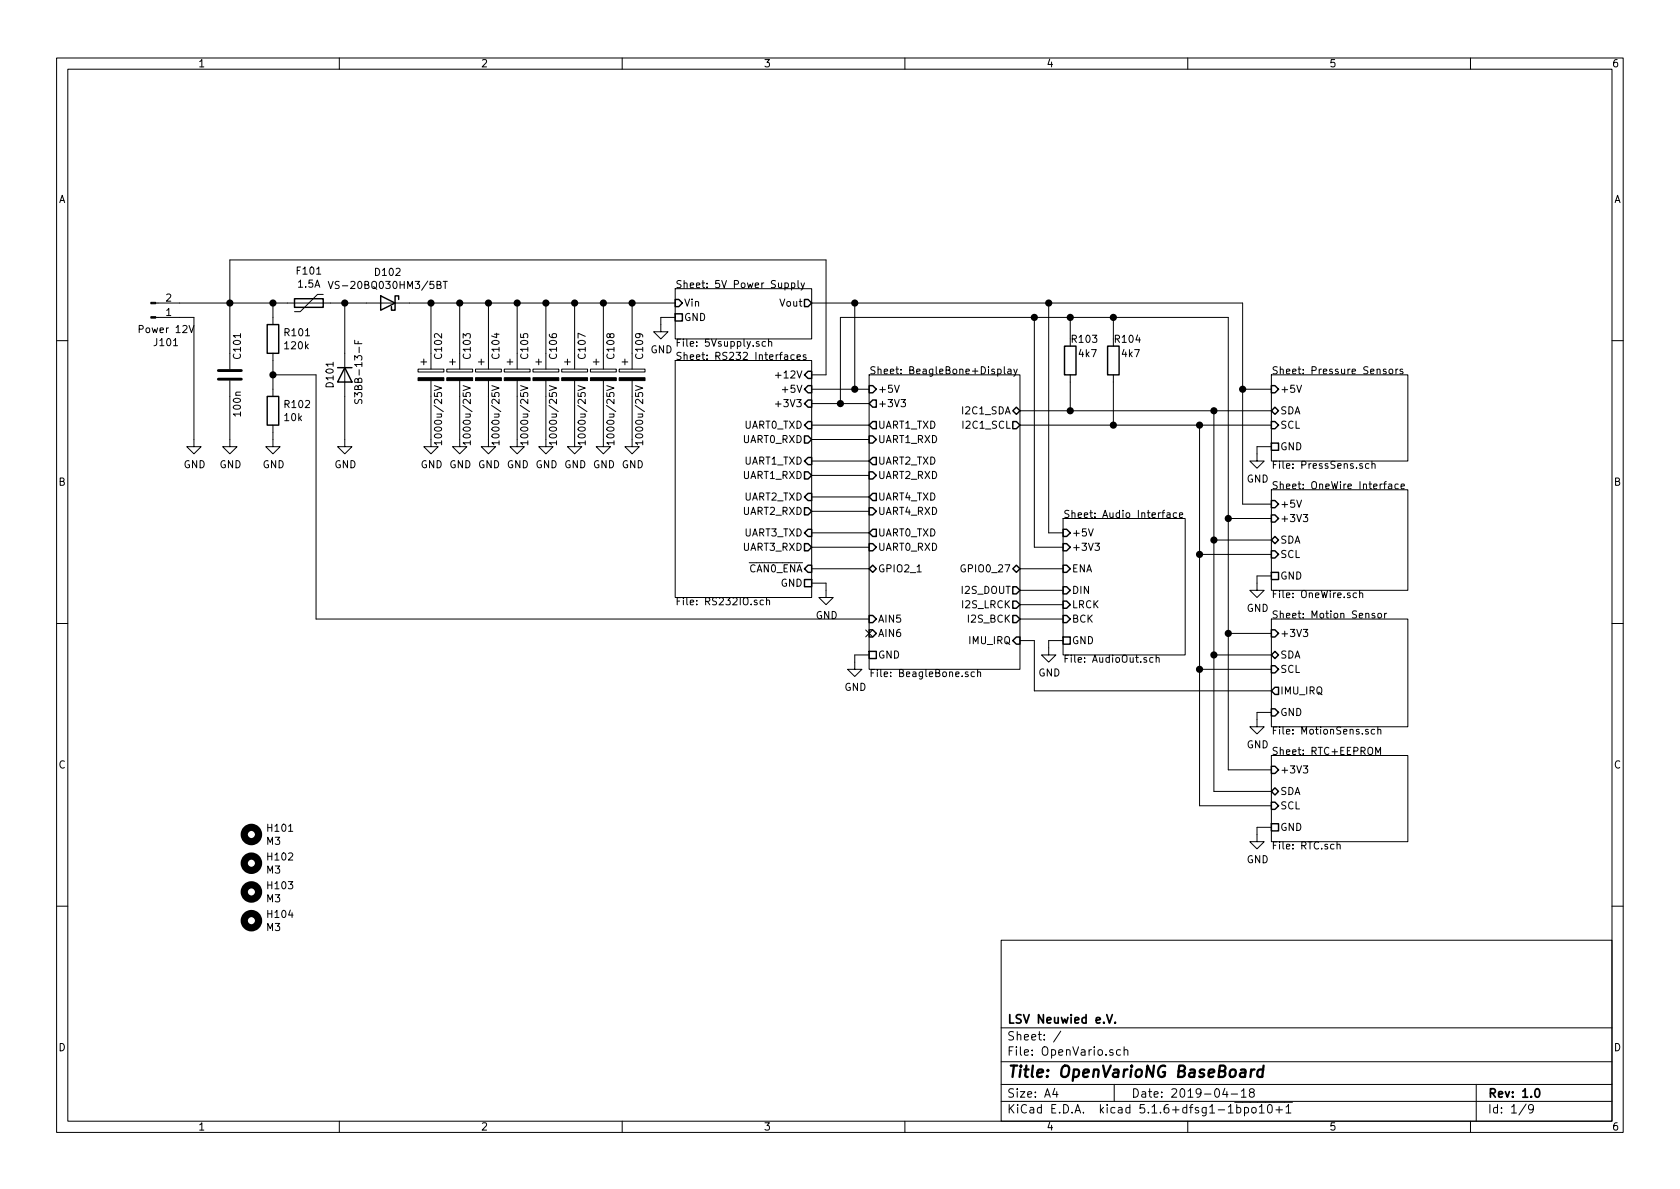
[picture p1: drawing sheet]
EESchema Schematic File Version 4
EELAYER 30 0
EELAYER END
$Descr A4 11693 8268
encoding utf-8
Sheet 1 9
Title "OpenVarioNG BaseBoard"
Date "2019-04-18"
Rev "1.0"
Comp "LSV Neuwied e.V."
Comment1 ""
Comment2 ""
Comment3 ""
Comment4 ""
$EndDescr
$Sheet
S 4700 2000 950  350 
U 5CB313B0
F0 "5V Power Supply" 50
F1 "5Vsupply.sch" 50
F2 "Vin" I L 4700 2100 50 
F3 "Vout" O R 5650 2100 50 
F4 "GND" U L 4700 2200 50 
$EndSheet
$Comp
L Connector:Conn_01x02_Male J101
U 1 1
P 1050 2200
F 0 "J101" H 1156 2378 50  0000 C CNN
F 1 "Power 12V" H 1156 2287 50  0000 C CNN
F 2 "modusoft:TerminalBlock_Phoenix_PTSM-0,5-2-HH-2.5-SMD_1x02-1MP_P2.50mm_Vertical" H 1050 2200 50  0001 C CNN
F 3 "~" H 1050 2200 50  0001 C CNN
F 4 "Phoenix" H 1050 2200 50  0001 C CNN "Manu"
F 5 "1778764" H 1050 2200 50  0001 C CNN "PartNo"
	1    1050 2200
	1    0    0    1   
$EndComp
$Comp
L Device:D D101
U 1 1
P 2400 2600
F 0 "D101" H 2300 2500 50  0000 L CNN
F 1 "S3BB-13-F" H 2150 2700 50  0000 L CNN
F 2 "Diode_SMD:D_SMB" H 2400 2600 50  0001 C CNN
F 3 "~" H 2400 2600 50  0001 C CNN
	1    2400 2600
	0    1    1    0   
$EndComp
$Comp
L power:GND #PWR0104
U 1 1
P 2400 3050
F 0 "#PWR0104" H 2400 2800 50  0001 C CNN
F 1 "GND" H 2405 2877 50  0000 C CNN
F 2 "" H 2400 3050 50  0001 C CNN
F 3 "" H 2400 3050 50  0001 C CNN
	1    2400 3050
	1    0    0    -1  
$EndComp
$Comp
L power:GND #PWR0101
U 1 1
P 1350 3050
F 0 "#PWR0101" H 1350 2800 50  0001 C CNN
F 1 "GND" H 1355 2877 50  0000 C CNN
F 2 "" H 1350 3050 50  0001 C CNN
F 3 "" H 1350 3050 50  0001 C CNN
	1    1350 3050
	1    0    0    -1  
$EndComp
Wire Wire Line
	2400 2450 2400 2100
Wire Wire Line
	2400 3050 2400 2750
Wire Wire Line
	1350 2200 1350 3050
$Comp
L Device:C C101
U 1 1
P 1600 2600
F 0 "C101" V 1650 2700 50  0000 L CNN
F 1 "100n" V 1650 2300 50  0000 L CNN
F 2 "Capacitor_SMD:C_0805_2012Metric" H 1638 2450 50  0001 C CNN
F 3 "~" H 1600 2600 50  0001 C CNN
	1    1600 2600
	1    0    0    -1  
$EndComp
$Comp
L power:GND #PWR0102
U 1 1
P 1600 3050
F 0 "#PWR0102" H 1600 2800 50  0001 C CNN
F 1 "GND" H 1605 2877 50  0000 C CNN
F 2 "" H 1600 3050 50  0001 C CNN
F 3 "" H 1600 3050 50  0001 C CNN
	1    1600 3050
	1    0    0    -1  
$EndComp
Wire Wire Line
	1600 2750 1600 3050
Wire Wire Line
	1250 2200 1350 2200
Wire Wire Line
	1600 2450 1600 2100
Connection ~ 1600 2100
Wire Wire Line
	1600 2100 1250 2100
$Comp
L Device:Polyfuse F101
U 1 1
P 2150 2100
F 0 "F101" V 1925 2100 50  0000 C CNN
F 1 "1.5A" V 2016 2100 50  0000 C CNN
F 2 "Fuse:Fuse_2920_7451Metric" H 2200 1900 50  0001 L CNN
F 3 "~" H 2150 2100 50  0001 C CNN
F 4 "Littelfuse" V 2150 2100 50  0001 C CNN "Manu"
F 5 "2920L150DR" V 2150 2100 50  0001 C CNN "PartNo"
	1    2150 2100
	0    1    1    0   
$EndComp
$Comp
L Device:R R101
U 1 1
P 1900 2350
F 0 "R101" H 1970 2396 50  0000 L CNN
F 1 "120k" H 1970 2305 50  0000 L CNN
F 2 "Resistor_SMD:R_0805_2012Metric" V 1830 2350 50  0001 C CNN
F 3 "~" H 1900 2350 50  0001 C CNN
	1    1900 2350
	1    0    0    -1  
$EndComp
$Comp
L Device:R R102
U 1 1
P 1900 2850
F 0 "R102" H 1970 2896 50  0000 L CNN
F 1 "10k" H 1970 2805 50  0000 L CNN
F 2 "Resistor_SMD:R_0805_2012Metric" V 1830 2850 50  0001 C CNN
F 3 "~" H 1900 2850 50  0001 C CNN
	1    1900 2850
	1    0    0    -1  
$EndComp
$Comp
L power:GND #PWR0103
U 1 1
P 1900 3050
F 0 "#PWR0103" H 1900 2800 50  0001 C CNN
F 1 "GND" H 1905 2877 50  0000 C CNN
F 2 "" H 1900 3050 50  0001 C CNN
F 3 "" H 1900 3050 50  0001 C CNN
	1    1900 3050
	1    0    0    -1  
$EndComp
Wire Wire Line
	1900 2200 1900 2100
Wire Wire Line
	1900 3000 1900 3050
Wire Wire Line
	2400 2100 2300 2100
Wire Wire Line
	2000 2100 1900 2100
Wire Wire Line
	1600 2100 1900 2100
Connection ~ 1900 2100
$Sheet
S 8850 4300 950  750 
U 5CBD860B
F0 "Motion Sensor" 50
F1 "MotionSens.sch" 50
F2 "+3V3" I L 8850 4400 50 
F3 "GND" I L 8850 4950 50 
F4 "SDA" B L 8850 4550 50 
F5 "SCL" I L 8850 4650 50 
F6 "IMU_IRQ" O L 8850 4800 50 
$EndSheet
$Sheet
S 8850 5250 950  600 
U 5CC17486
F0 "RTC+EEPROM" 50
F1 "RTC.sch" 50
F2 "+3V3" I L 8850 5350 50 
F3 "GND" U L 8850 5750 50 
F4 "SDA" B L 8850 5500 50 
F5 "SCL" I L 8850 5600 50 
$EndSheet
$Sheet
S 8850 2600 950  600 
U 5CBB96A8
F0 "Pressure Sensors" 50
F1 "PressSens.sch" 50
F2 "+5V" I L 8850 2700 50 
F3 "SDA" B L 8850 2850 50 
F4 "SCL" I L 8850 2950 50 
F5 "GND" U L 8850 3100 50 
$EndSheet
$Sheet
S 8850 3400 950  700 
U 5CCC55F2
F0 "OneWire Interface" 50
F1 "OneWire.sch" 50
F2 "GND" U L 8850 4000 50 
F3 "+5V" I L 8850 3500 50 
F4 "+3V3" I L 8850 3600 50 
F5 "SDA" B L 8850 3750 50 
F6 "SCL" I L 8850 3850 50 
$EndSheet
Wire Wire Line
	5650 2950 6050 2950
Wire Wire Line
	6050 3050 5650 3050
Wire Wire Line
	5650 3200 6050 3200
Wire Wire Line
	6050 3300 5650 3300
Wire Wire Line
	5650 3450 6050 3450
Wire Wire Line
	6050 3550 5650 3550
Wire Wire Line
	5650 3700 6050 3700
$Comp
L power:GND #PWR0107
U 1 1
P 5750 4100
F 0 "#PWR0107" H 5750 3850 50  0001 C CNN
F 1 "GND" H 5755 3927 50  0000 C CNN
F 2 "" H 5750 4100 50  0001 C CNN
F 3 "" H 5750 4100 50  0001 C CNN
	1    5750 4100
	1    0    0    -1  
$EndComp
$Comp
L power:GND #PWR0106
U 1 1
P 4600 2250
F 0 "#PWR0106" H 4600 2000 50  0001 C CNN
F 1 "GND" H 4605 2077 50  0000 C CNN
F 2 "" H 4600 2250 50  0001 C CNN
F 3 "" H 4600 2250 50  0001 C CNN
	1    4600 2250
	1    0    0    -1  
$EndComp
Wire Wire Line
	4700 2200 4600 2200
Wire Wire Line
	4600 2200 4600 2250
Wire Wire Line
	2550 2100 2400 2100
Connection ~ 2400 2100
Wire Wire Line
	2200 4300 2200 2600
Wire Wire Line
	1900 2500 1900 2600
Wire Wire Line
	2200 2600 1900 2600
Connection ~ 1900 2600
Wire Wire Line
	1900 2600 1900 2700
$Comp
L power:GND #PWR0108
U 1 1
P 5950 4600
F 0 "#PWR0108" H 5950 4350 50  0001 C CNN
F 1 "GND" H 5955 4427 50  0000 C CNN
F 2 "" H 5950 4600 50  0001 C CNN
F 3 "" H 5950 4600 50  0001 C CNN
	1    5950 4600
	1    0    0    -1  
$EndComp
Wire Wire Line
	6050 4550 5950 4550
Wire Wire Line
	5950 4550 5950 4600
$Comp
L power:GND #PWR0109
U 1 1
P 7300 4500
F 0 "#PWR0109" H 7300 4250 50  0001 C CNN
F 1 "GND" H 7305 4327 50  0000 C CNN
F 2 "" H 7300 4500 50  0001 C CNN
F 3 "" H 7300 4500 50  0001 C CNN
	1    7300 4500
	1    0    0    -1  
$EndComp
Wire Wire Line
	7400 4450 7300 4450
Wire Wire Line
	7300 4450 7300 4500
Wire Wire Line
	7100 3950 7400 3950
Wire Wire Line
	5650 2800 5850 2800
Wire Wire Line
	5650 2100 5950 2100
Wire Wire Line
	7300 2100 7300 3700
Wire Wire Line
	7300 3700 7400 3700
Wire Wire Line
	7400 3800 7200 3800
Wire Wire Line
	7200 3800 7200 2200
Wire Wire Line
	7200 2200 5850 2200
Wire Wire Line
	5850 2200 5850 2800
Connection ~ 5850 2800
Wire Wire Line
	5850 2800 6050 2800
Wire Wire Line
	6050 2700 5950 2700
Wire Wire Line
	5950 2700 5950 2100
Connection ~ 5950 2100
Wire Wire Line
	5950 2100 7300 2100
Wire Wire Line
	8650 2100 8650 2700
Wire Wire Line
	8650 3500 8650 2700
Connection ~ 8650 2700
Connection ~ 8550 3600
Wire Wire Line
	8550 3600 8550 2200
Wire Wire Line
	8550 4400 8550 3600
Wire Wire Line
	7300 2100 8650 2100
Connection ~ 7300 2100
Wire Wire Line
	8550 2200 7750 2200
Connection ~ 7200 2200
Wire Wire Line
	8650 2700 8850 2700
Wire Wire Line
	8650 3500 8850 3500
Wire Wire Line
	8550 3600 8850 3600
Wire Wire Line
	8550 4400 8850 4400
$Comp
L power:GND #PWR0112
U 1 1
P 8750 5000
F 0 "#PWR0112" H 8750 4750 50  0001 C CNN
F 1 "GND" H 8755 4827 50  0000 C CNN
F 2 "" H 8750 5000 50  0001 C CNN
F 3 "" H 8750 5000 50  0001 C CNN
	1    8750 5000
	1    0    0    -1  
$EndComp
$Comp
L power:GND #PWR0111
U 1 1
P 8750 4050
F 0 "#PWR0111" H 8750 3800 50  0001 C CNN
F 1 "GND" H 8755 3877 50  0000 C CNN
F 2 "" H 8750 4050 50  0001 C CNN
F 3 "" H 8750 4050 50  0001 C CNN
	1    8750 4050
	1    0    0    -1  
$EndComp
$Comp
L power:GND #PWR0110
U 1 1
P 8750 3150
F 0 "#PWR0110" H 8750 2900 50  0001 C CNN
F 1 "GND" H 8755 2977 50  0000 C CNN
F 2 "" H 8750 3150 50  0001 C CNN
F 3 "" H 8750 3150 50  0001 C CNN
	1    8750 3150
	1    0    0    -1  
$EndComp
Wire Wire Line
	8850 3100 8750 3100
Wire Wire Line
	8750 3100 8750 3150
Wire Wire Line
	8850 4000 8750 4000
Wire Wire Line
	8750 4000 8750 4050
Wire Wire Line
	8850 4950 8750 4950
Wire Wire Line
	8750 4950 8750 5000
Wire Wire Line
	8850 2850 8450 2850
Wire Wire Line
	8850 2950 8350 2950
Wire Wire Line
	8450 2850 8450 3750
Wire Wire Line
	8450 3750 8850 3750
Connection ~ 8450 2850
Wire Wire Line
	8450 2850 7450 2850
Wire Wire Line
	8450 3750 8450 4550
Wire Wire Line
	8450 4550 8850 4550
Connection ~ 8450 3750
Wire Wire Line
	8350 2950 8350 3850
Wire Wire Line
	8350 3850 8850 3850
Connection ~ 8350 2950
Wire Wire Line
	8350 2950 7750 2950
Wire Wire Line
	8350 3850 8350 4650
Wire Wire Line
	8350 4650 8850 4650
Connection ~ 8350 3850
$Comp
L Device:R R103
U 1 1
P 7450 2500
F 0 "R103" H 7450 2650 50  0000 L CNN
F 1 "4k7" H 7500 2550 50  0000 L CNN
F 2 "Resistor_SMD:R_0805_2012Metric" V 7380 2500 50  0001 C CNN
F 3 "~" H 7450 2500 50  0001 C CNN
	1    7450 2500
	1    0    0    -1  
$EndComp
$Comp
L Device:R R104
U 1 1
P 7750 2500
F 0 "R104" H 7750 2650 50  0000 L CNN
F 1 "4k7" H 7800 2550 50  0000 L CNN
F 2 "Resistor_SMD:R_0805_2012Metric" V 7680 2500 50  0001 C CNN
F 3 "~" H 7750 2500 50  0001 C CNN
	1    7750 2500
	1    0    0    -1  
$EndComp
Wire Wire Line
	7450 2200 7450 2350
Connection ~ 7450 2200
Wire Wire Line
	7450 2200 7200 2200
Wire Wire Line
	7750 2200 7750 2350
Connection ~ 7750 2200
Wire Wire Line
	7750 2200 7450 2200
Wire Wire Line
	7450 2650 7450 2850
Connection ~ 7450 2850
Wire Wire Line
	7450 2850 7100 2850
Wire Wire Line
	7750 2650 7750 2950
Connection ~ 7750 2950
Wire Wire Line
	7750 2950 7100 2950
$Comp
L Device:D_Schottky D102
U 1 1
P 2700 2100
F 0 "D102" H 2700 2316 50  0000 C CNN
F 1 "VS-20BQ030HM3/5BT" H 2700 2225 50  0000 C CNN
F 2 "Diode_SMD:D_SMB" H 2700 2100 50  0001 C CNN
F 3 "~" H 2700 2100 50  0001 C CNN
	1    2700 2100
	-1   0    0    -1  
$EndComp
$Comp
L Device:CP C102
U 1 1
P 3000 2600
F 0 "C102" V 3050 2700 50  0000 L CNN
F 1 "1000u/25V" V 3050 2100 50  0000 L CNN
F 2 "Capacitor_THT:CP_Radial_D10.0mm_P5.00mm" H 3038 2450 50  0001 C CNN
F 3 "~" H 3000 2600 50  0001 C CNN
	1    3000 2600
	1    0    0    -1  
$EndComp
$Comp
L power:GND #PWR0105
U 1 1
P 3000 3050
F 0 "#PWR0105" H 3000 2800 50  0001 C CNN
F 1 "GND" H 3005 2877 50  0000 C CNN
F 2 "" H 3000 3050 50  0001 C CNN
F 3 "" H 3000 3050 50  0001 C CNN
	1    3000 3050
	1    0    0    -1  
$EndComp
Wire Wire Line
	3000 2450 3000 2100
Wire Wire Line
	3000 2100 2850 2100
Wire Wire Line
	3000 2750 3000 3050
Wire Wire Line
	1600 2100 1600 1800
Wire Wire Line
	5750 1800 5750 2600
Wire Wire Line
	4000 2100 4200 2100
Wire Wire Line
	6050 3800 5650 3800
NoConn ~ 6050 4400
$Comp
L Mechanical:MountingHole H101
U 1 1
P 1750 5800
F 0 "H101" H 1850 5846 50  0000 L CNN
F 1 "M3" H 1850 5755 50  0000 L CNN
F 2 "MountingHole:MountingHole_3.2mm_M3" H 1750 5800 50  0001 C CNN
F 3 "~" H 1750 5800 50  0001 C CNN
	1    1750 5800
	1    0    0    -1  
$EndComp
$Comp
L Mechanical:MountingHole H102
U 1 1
P 1750 6000
F 0 "H102" H 1850 6046 50  0000 L CNN
F 1 "M3" H 1850 5955 50  0000 L CNN
F 2 "MountingHole:MountingHole_3.2mm_M3" H 1750 6000 50  0001 C CNN
F 3 "~" H 1750 6000 50  0001 C CNN
	1    1750 6000
	1    0    0    -1  
$EndComp
$Comp
L Mechanical:MountingHole H103
U 1 1
P 1750 6200
F 0 "H103" H 1850 6246 50  0000 L CNN
F 1 "M3" H 1850 6155 50  0000 L CNN
F 2 "MountingHole:MountingHole_3.2mm_M3" H 1750 6200 50  0001 C CNN
F 3 "~" H 1750 6200 50  0001 C CNN
	1    1750 6200
	1    0    0    -1  
$EndComp
$Comp
L Mechanical:MountingHole H104
U 1 1
P 1750 6400
F 0 "H104" H 1850 6446 50  0000 L CNN
F 1 "M3" H 1850 6355 50  0000 L CNN
F 2 "MountingHole:MountingHole_3.2mm_M3" H 1750 6400 50  0001 C CNN
F 3 "~" H 1750 6400 50  0001 C CNN
	1    1750 6400
	1    0    0    -1  
$EndComp
$Sheet
S 4700 2500 950  1650
U 5CB3936D
F0 "RS232 Interfaces" 50
F1 "RS232IO.sch" 50
F2 "UART0_TXD" I R 5650 2950 50 
F3 "UART0_RXD" O R 5650 3050 50 
F4 "UART1_TXD" I R 5650 3200 50 
F5 "UART1_RXD" O R 5650 3300 50 
F6 "UART2_TXD" I R 5650 3450 50 
F7 "UART2_RXD" O R 5650 3550 50 
F8 "UART3_TXD" I R 5650 3700 50 
F9 "UART3_RXD" O R 5650 3800 50 
F10 "GND" U R 5650 4050 50 
F11 "+3V3" I R 5650 2800 50 
F12 "+12V" I R 5650 2600 50 
F13 "+5V" I R 5650 2700 50 
F14 "~CAN0_ENA" I R 5650 3950 50 
$EndSheet
Wire Wire Line
	5650 2600 5750 2600
Wire Wire Line
	5950 2700 5650 2700
Connection ~ 5950 2700
Wire Wire Line
	5650 4050 5750 4050
Wire Wire Line
	5750 4050 5750 4100
Wire Wire Line
	6050 3950 5650 3950
$Sheet
S 6050 2600 1050 2050
U 5CB4F47E
F0 "BeagleBone+Display" 50
F1 "BeagleBone.sch" 50
F2 "+5V" I L 6050 2700 50 
F3 "I2C1_SCL" O R 7100 2950 50 
F4 "I2C1_SDA" B R 7100 2850 50 
F5 "UART1_TXD" O L 6050 2950 50 
F6 "UART2_TXD" O L 6050 3200 50 
F7 "UART4_TXD" O L 6050 3450 50 
F8 "UART1_RXD" I L 6050 3050 50 
F9 "UART2_RXD" I L 6050 3300 50 
F10 "UART4_RXD" I L 6050 3550 50 
F11 "AIN5" I L 6050 4300 50 
F12 "AIN6" I L 6050 4400 50 
F13 "GND" U L 6050 4550 50 
F14 "+3V3" O L 6050 2800 50 
F15 "I2S_DOUT" O R 7100 4100 50 
F16 "I2S_BCK" O R 7100 4300 50 
F17 "I2S_LRCK" O R 7100 4200 50 
F18 "GPIO0_27" B R 7100 3950 50 
F19 "GPIO2_1" B L 6050 3950 50 
F20 "UART0_TXD" O L 6050 3700 50 
F21 "UART0_RXD" I L 6050 3800 50 
F22 "IMU_IRQ" I R 7100 4450 50 
$EndSheet
$Sheet
S 7400 3600 850  950 
U 5CBFDBD6
F0 "Audio Interface" 50
F1 "AudioOut.sch" 50
F2 "+5V" I L 7400 3700 50 
F3 "GND" U L 7400 4450 50 
F4 "+3V3" I L 7400 3800 50 
F5 "LRCK" I L 7400 4200 50 
F6 "DIN" I L 7400 4100 50 
F7 "BCK" I L 7400 4300 50 
F8 "ENA" I L 7400 3950 50 
$EndSheet
Wire Wire Line
	7100 4100 7400 4100
Wire Wire Line
	7400 4200 7100 4200
Wire Wire Line
	7100 4300 7400 4300
Wire Wire Line
	7100 4450 7200 4450
Wire Wire Line
	7200 4450 7200 4800
Wire Wire Line
	7200 4800 8850 4800
Wire Wire Line
	8750 5750 8750 5800
Wire Wire Line
	8850 5750 8750 5750
$Comp
L power:GND #PWR0113
U 1 1
P 8750 5800
F 0 "#PWR0113" H 8750 5550 50  0001 C CNN
F 1 "GND" H 8755 5627 50  0000 C CNN
F 2 "" H 8750 5800 50  0001 C CNN
F 3 "" H 8750 5800 50  0001 C CNN
	1    8750 5800
	1    0    0    -1  
$EndComp
Wire Wire Line
	8550 4400 8550 5350
Wire Wire Line
	8550 5350 8850 5350
Connection ~ 8550 4400
Wire Wire Line
	8450 4550 8450 5500
Wire Wire Line
	8450 5500 8850 5500
Connection ~ 8450 4550
Wire Wire Line
	8350 4650 8350 5600
Wire Wire Line
	8350 5600 8850 5600
Connection ~ 8350 4650
$Comp
L Device:CP C103
U 1 1
P 3200 2600
F 0 "C103" V 3250 2700 50  0000 L CNN
F 1 "1000u/25V" V 3250 2100 50  0000 L CNN
F 2 "Capacitor_THT:CP_Radial_D10.0mm_P5.00mm" H 3238 2450 50  0001 C CNN
F 3 "~" H 3200 2600 50  0001 C CNN
	1    3200 2600
	1    0    0    -1  
$EndComp
$Comp
L Device:CP C104
U 1 1
P 3400 2600
F 0 "C104" V 3450 2700 50  0000 L CNN
F 1 "1000u/25V" V 3450 2100 50  0000 L CNN
F 2 "Capacitor_THT:CP_Radial_D10.0mm_P5.00mm" H 3438 2450 50  0001 C CNN
F 3 "~" H 3400 2600 50  0001 C CNN
	1    3400 2600
	1    0    0    -1  
$EndComp
$Comp
L Device:CP C105
U 1 1
P 3600 2600
F 0 "C105" V 3650 2700 50  0000 L CNN
F 1 "1000u/25V" V 3650 2100 50  0000 L CNN
F 2 "Capacitor_THT:CP_Radial_D10.0mm_P5.00mm" H 3638 2450 50  0001 C CNN
F 3 "~" H 3600 2600 50  0001 C CNN
	1    3600 2600
	1    0    0    -1  
$EndComp
$Comp
L Device:CP C106
U 1 1
P 3800 2600
F 0 "C106" V 3850 2700 50  0000 L CNN
F 1 "1000u/25V" V 3850 2100 50  0000 L CNN
F 2 "Capacitor_THT:CP_Radial_D10.0mm_P5.00mm" H 3838 2450 50  0001 C CNN
F 3 "~" H 3800 2600 50  0001 C CNN
	1    3800 2600
	1    0    0    -1  
$EndComp
$Comp
L Device:CP C107
U 1 1
P 4000 2600
F 0 "C107" V 4050 2700 50  0000 L CNN
F 1 "1000u/25V" V 4050 2100 50  0000 L CNN
F 2 "Capacitor_THT:CP_Radial_D10.0mm_P5.00mm" H 4038 2450 50  0001 C CNN
F 3 "~" H 4000 2600 50  0001 C CNN
	1    4000 2600
	1    0    0    -1  
$EndComp
$Comp
L power:GND #PWR0114
U 1 1
P 3200 3050
F 0 "#PWR0114" H 3200 2800 50  0001 C CNN
F 1 "GND" H 3205 2877 50  0000 C CNN
F 2 "" H 3200 3050 50  0001 C CNN
F 3 "" H 3200 3050 50  0001 C CNN
	1    3200 3050
	1    0    0    -1  
$EndComp
$Comp
L power:GND #PWR0115
U 1 1
P 3400 3050
F 0 "#PWR0115" H 3400 2800 50  0001 C CNN
F 1 "GND" H 3405 2877 50  0000 C CNN
F 2 "" H 3400 3050 50  0001 C CNN
F 3 "" H 3400 3050 50  0001 C CNN
	1    3400 3050
	1    0    0    -1  
$EndComp
$Comp
L power:GND #PWR0116
U 1 1
P 3600 3050
F 0 "#PWR0116" H 3600 2800 50  0001 C CNN
F 1 "GND" H 3605 2877 50  0000 C CNN
F 2 "" H 3600 3050 50  0001 C CNN
F 3 "" H 3600 3050 50  0001 C CNN
	1    3600 3050
	1    0    0    -1  
$EndComp
$Comp
L power:GND #PWR0117
U 1 1
P 3800 3050
F 0 "#PWR0117" H 3800 2800 50  0001 C CNN
F 1 "GND" H 3805 2877 50  0000 C CNN
F 2 "" H 3800 3050 50  0001 C CNN
F 3 "" H 3800 3050 50  0001 C CNN
	1    3800 3050
	1    0    0    -1  
$EndComp
$Comp
L power:GND #PWR0118
U 1 1
P 4000 3050
F 0 "#PWR0118" H 4000 2800 50  0001 C CNN
F 1 "GND" H 4005 2877 50  0000 C CNN
F 2 "" H 4000 3050 50  0001 C CNN
F 3 "" H 4000 3050 50  0001 C CNN
	1    4000 3050
	1    0    0    -1  
$EndComp
Wire Wire Line
	3000 2100 3200 2100
Wire Wire Line
	4000 2100 4000 2450
Connection ~ 3000 2100
Wire Wire Line
	3800 2450 3800 2100
Connection ~ 3800 2100
Wire Wire Line
	3800 2100 4000 2100
Wire Wire Line
	3600 2450 3600 2100
Connection ~ 3600 2100
Wire Wire Line
	3600 2100 3800 2100
Wire Wire Line
	3400 2450 3400 2100
Connection ~ 3400 2100
Wire Wire Line
	3400 2100 3600 2100
Wire Wire Line
	3200 2450 3200 2100
Connection ~ 3200 2100
Wire Wire Line
	3200 2100 3400 2100
Wire Wire Line
	3200 2750 3200 3050
Wire Wire Line
	3400 3050 3400 2750
Wire Wire Line
	3600 2750 3600 3050
Wire Wire Line
	3800 3050 3800 2750
Wire Wire Line
	4000 2750 4000 3050
Connection ~ 4000 2100
$Comp
L Device:CP C108
U 1 1
P 4200 2600
F 0 "C108" V 4250 2700 50  0000 L CNN
F 1 "1000u/25V" V 4250 2100 50  0000 L CNN
F 2 "Capacitor_THT:CP_Radial_D10.0mm_P5.00mm" H 4238 2450 50  0001 C CNN
F 3 "~" H 4200 2600 50  0001 C CNN
	1    4200 2600
	1    0    0    -1  
$EndComp
$Comp
L Device:CP C109
U 1 1
P 4400 2600
F 0 "C109" V 4450 2700 50  0000 L CNN
F 1 "1000u/25V" V 4450 2100 50  0000 L CNN
F 2 "Capacitor_THT:CP_Radial_D10.0mm_P5.00mm" H 4438 2450 50  0001 C CNN
F 3 "~" H 4400 2600 50  0001 C CNN
	1    4400 2600
	1    0    0    -1  
$EndComp
Wire Wire Line
	4200 2450 4200 2100
Connection ~ 4200 2100
Wire Wire Line
	4400 2450 4400 2100
Wire Wire Line
	4200 2100 4400 2100
$Comp
L power:GND #PWR0119
U 1 1
P 4200 3050
F 0 "#PWR0119" H 4200 2800 50  0001 C CNN
F 1 "GND" H 4205 2877 50  0000 C CNN
F 2 "" H 4200 3050 50  0001 C CNN
F 3 "" H 4200 3050 50  0001 C CNN
	1    4200 3050
	1    0    0    -1  
$EndComp
$Comp
L power:GND #PWR0120
U 1 1
P 4400 3050
F 0 "#PWR0120" H 4400 2800 50  0001 C CNN
F 1 "GND" H 4405 2877 50  0000 C CNN
F 2 "" H 4400 3050 50  0001 C CNN
F 3 "" H 4400 3050 50  0001 C CNN
	1    4400 3050
	1    0    0    -1  
$EndComp
Wire Wire Line
	1600 1800 5750 1800
Wire Wire Line
	4400 2750 4400 3050
Wire Wire Line
	4200 3050 4200 2750
Wire Wire Line
	2200 4300 6050 4300
Wire Wire Line
	4400 2100 4700 2100
Connection ~ 4400 2100
$EndSCHEMATC
